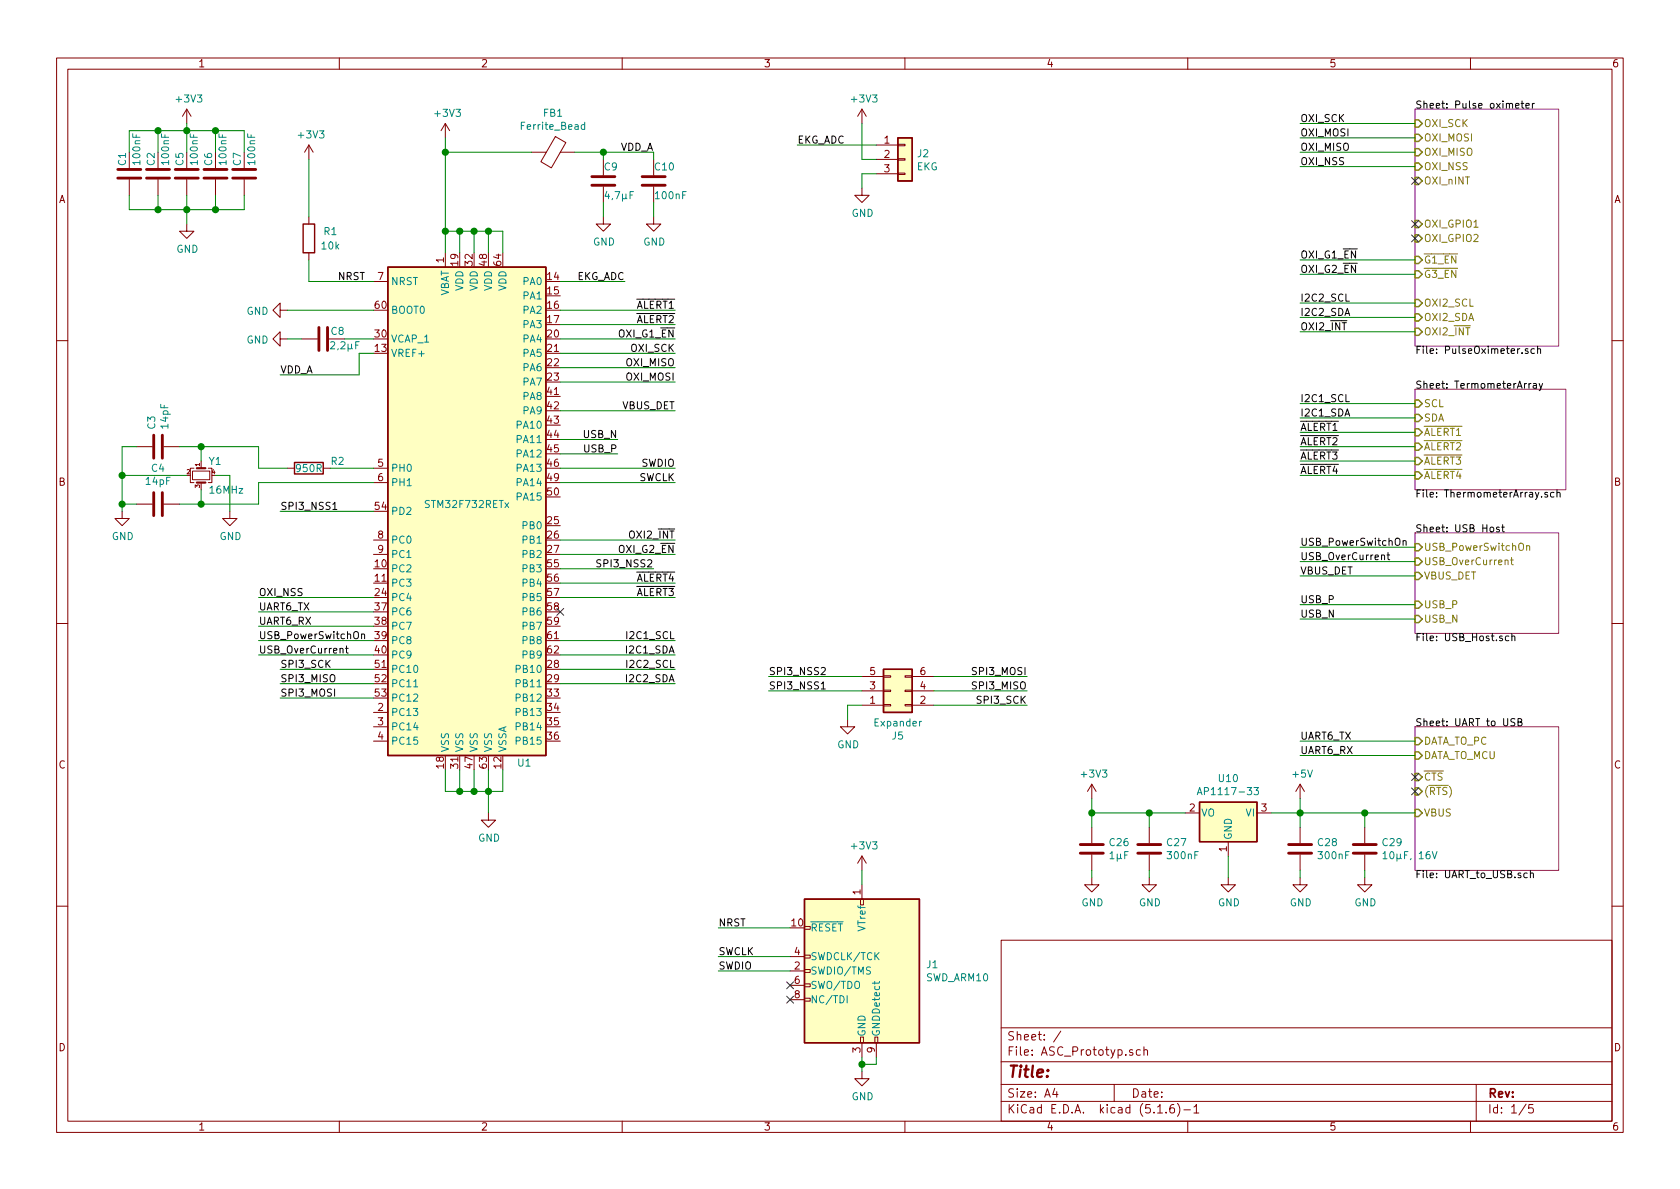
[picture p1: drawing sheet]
EESchema Schematic File Version 4
EELAYER 30 0
EELAYER END
$Descr A4 11693 8268
encoding utf-8
Sheet 1 5
Title ""
Date ""
Rev ""
Comp ""
Comment1 ""
Comment2 ""
Comment3 ""
Comment4 ""
$EndDescr
$Comp
L Device:Crystal_GND24_Small Y1
U 1 1
P 1400 3300
F 0 "Y1" V 1300 3350 50  0000 L CNN
F 1 "16MHz" V 1500 3350 50  0000 L CNN
F 2 "Crystal:Crystal_SMD_3225-4Pin_3.2x2.5mm" H 1400 3300 50  0001 C CNN
F 3 "~" H 1400 3300 50  0001 C CNN
	1    1400 3300
	0    1    1    0   
$EndComp
$Comp
L Device:C C3
U 1 1
P 1100 3100
F 0 "C3" H 1215 3146 50  0000 L CNN
F 1 "14pF" H 1215 3055 50  0000 L CNN
F 2 "Capacitor_SMD:C_0402_1005Metric" H 1138 2950 50  0001 C CNN
F 3 "~" H 1100 3100 50  0001 C CNN
	1    1100 3100
	0    -1   -1   0   
$EndComp
$Comp
L Device:C C4
U 1 1
P 1100 3500
F 0 "C4" V 848 3500 50  0000 C CNN
F 1 "14pF" V 939 3500 50  0000 C CNN
F 2 "Capacitor_SMD:C_0402_1005Metric" H 1138 3350 50  0001 C CNN
F 3 "~" H 1100 3500 50  0001 C CNN
	1    1100 3500
	0    1    1    0   
$EndComp
Wire Wire Line
	1250 3100 1400 3100
Wire Wire Line
	1400 3100 1400 3200
Wire Wire Line
	1250 3500 1400 3500
Wire Wire Line
	1400 3500 1400 3400
Wire Wire Line
	950  3100 850  3100
Wire Wire Line
	850  3100 850  3300
Wire Wire Line
	850  3500 950  3500
$Comp
L power:GND #PWR0101
U 1 1
P 850 3550
F 0 "#PWR0101" H 850 3300 50  0001 C CNN
F 1 "GND" H 855 3377 50  0000 C CNN
F 2 "" H 850 3550 50  0001 C CNN
F 3 "" H 850 3550 50  0001 C CNN
	1    850  3550
	1    0    0    -1  
$EndComp
Wire Wire Line
	850  3550 850  3500
Connection ~ 850  3500
$Comp
L power:GND #PWR0102
U 1 1
P 1600 3550
F 0 "#PWR0102" H 1600 3300 50  0001 C CNN
F 1 "GND" H 1605 3377 50  0000 C CNN
F 2 "" H 1600 3550 50  0001 C CNN
F 3 "" H 1600 3550 50  0001 C CNN
	1    1600 3550
	1    0    0    -1  
$EndComp
Wire Wire Line
	1600 3550 1600 3300
Wire Wire Line
	1600 3300 1500 3300
$Comp
L Device:R R2
U 1 1
P 2150 3250
F 0 "R2" V 2100 3450 50  0000 C CNN
F 1 "950R" V 2150 3250 50  0000 C CNN
F 2 "Resistor_SMD:R_0402_1005Metric" V 2080 3250 50  0001 C CNN
F 3 "~" H 2150 3250 50  0001 C CNN
	1    2150 3250
	0    1    1    0   
$EndComp
Wire Wire Line
	2300 3250 2600 3250
Wire Wire Line
	1800 3350 1800 3500
Wire Wire Line
	1800 3500 1400 3500
Wire Wire Line
	1800 3350 2600 3350
Connection ~ 1400 3500
Wire Wire Line
	2000 3250 1800 3250
Wire Wire Line
	1800 3250 1800 3100
Wire Wire Line
	1800 3100 1400 3100
Connection ~ 1400 3100
$Comp
L Device:C C8
U 1 1
P 2250 2350
F 0 "C8" V 2300 2250 50  0000 C CNN
F 1 "2,2µF" V 2200 2200 50  0000 C CNN
F 2 "Capacitor_SMD:C_0603_1608Metric" H 2288 2200 50  0001 C CNN
F 3 "~" H 2250 2350 50  0001 C CNN
	1    2250 2350
	0    -1   -1   0   
$EndComp
Wire Wire Line
	2400 2350 2600 2350
$Comp
L power:GND #PWR0103
U 1 1
P 2000 2350
F 0 "#PWR0103" H 2000 2100 50  0001 C CNN
F 1 "GND" V 2005 2222 50  0000 R CNN
F 2 "" H 2000 2350 50  0001 C CNN
F 3 "" H 2000 2350 50  0001 C CNN
	1    2000 2350
	0    1    1    0   
$EndComp
Wire Wire Line
	2000 2350 2100 2350
Wire Wire Line
	2600 2150 2000 2150
$Comp
L power:GND #PWR0104
U 1 1
P 2000 2150
F 0 "#PWR0104" H 2000 1900 50  0001 C CNN
F 1 "GND" V 2005 2022 50  0000 R CNN
F 2 "" H 2000 2150 50  0001 C CNN
F 3 "" H 2000 2150 50  0001 C CNN
	1    2000 2150
	0    1    1    0   
$EndComp
$Comp
L Device:R R1
U 1 1
P 2150 1650
F 0 "R1" H 2300 1700 50  0000 C CNN
F 1 "10k" H 2300 1600 50  0000 C CNN
F 2 "Resistor_SMD:R_0402_1005Metric" V 2080 1650 50  0001 C CNN
F 3 "~" H 2150 1650 50  0001 C CNN
	1    2150 1650
	1    0    0    -1  
$EndComp
Wire Wire Line
	2150 1800 2150 1950
Wire Wire Line
	2150 1950 2600 1950
Text Label 2350 1950 0    50   ~ 0
NRST
Wire Wire Line
	3400 1750 3400 1600
Wire Wire Line
	3400 1600 3300 1600
Wire Wire Line
	3100 1600 3100 1750
Wire Wire Line
	3200 1750 3200 1600
Connection ~ 3200 1600
Wire Wire Line
	3200 1600 3100 1600
Wire Wire Line
	3300 1750 3300 1600
Connection ~ 3300 1600
Wire Wire Line
	3300 1600 3200 1600
Wire Wire Line
	3100 5350 3100 5500
Wire Wire Line
	3100 5500 3200 5500
Wire Wire Line
	3500 5500 3500 5350
Wire Wire Line
	3400 5350 3400 5500
Connection ~ 3400 5500
Wire Wire Line
	3400 5500 3500 5500
Wire Wire Line
	3300 5350 3300 5500
Connection ~ 3300 5500
Wire Wire Line
	3300 5500 3400 5500
Wire Wire Line
	3200 5350 3200 5500
Connection ~ 3200 5500
Wire Wire Line
	3200 5500 3300 5500
$Comp
L power:GND #PWR0105
U 1 1
P 3400 5650
F 0 "#PWR0105" H 3400 5400 50  0001 C CNN
F 1 "GND" H 3405 5477 50  0000 C CNN
F 2 "" H 3400 5650 50  0001 C CNN
F 3 "" H 3400 5650 50  0001 C CNN
	1    3400 5650
	1    0    0    -1  
$EndComp
Wire Wire Line
	3400 5650 3400 5500
Wire Wire Line
	3500 1750 3500 1600
Wire Wire Line
	3500 1600 3400 1600
Connection ~ 3400 1600
Wire Wire Line
	2600 2450 2500 2450
Wire Wire Line
	2500 2450 2500 2600
Wire Wire Line
	2500 2600 1950 2600
Text Label 1950 2600 0    50   ~ 0
VDD_A
$Comp
L power:+3V3 #PWR0106
U 1 1
P 3100 950
F 0 "#PWR0106" H 3100 800 50  0001 C CNN
F 1 "+3V3" H 3115 1123 50  0000 C CNN
F 2 "" H 3100 950 50  0001 C CNN
F 3 "" H 3100 950 50  0001 C CNN
	1    3100 950 
	1    0    0    -1  
$EndComp
Wire Wire Line
	3100 950  3100 1050
Connection ~ 3100 1600
$Comp
L Connector_Generic:Conn_01x03 J2
U 1 1
P 6300 1100
F 0 "J2" H 6380 1142 50  0000 L CNN
F 1 "EKG" H 6380 1051 50  0000 L CNN
F 2 "Connector_PinHeader_2.54mm:PinHeader_1x03_P2.54mm_Vertical" H 6300 1100 50  0001 C CNN
F 3 "~" H 6300 1100 50  0001 C CNN
	1    6300 1100
	1    0    0    -1  
$EndComp
$Comp
L power:GND #PWR0107
U 1 1
P 6000 1300
F 0 "#PWR0107" H 6000 1050 50  0001 C CNN
F 1 "GND" H 6005 1127 50  0000 C CNN
F 2 "" H 6000 1300 50  0001 C CNN
F 3 "" H 6000 1300 50  0001 C CNN
	1    6000 1300
	1    0    0    -1  
$EndComp
Wire Wire Line
	6000 1300 6000 1200
Wire Wire Line
	6000 1200 6100 1200
Wire Wire Line
	6100 1100 6000 1100
Wire Wire Line
	6000 1100 6000 850 
$Comp
L power:+3V3 #PWR0108
U 1 1
P 6000 850
F 0 "#PWR0108" H 6000 700 50  0001 C CNN
F 1 "+3V3" H 6015 1023 50  0000 C CNN
F 2 "" H 6000 850 50  0001 C CNN
F 3 "" H 6000 850 50  0001 C CNN
	1    6000 850 
	1    0    0    -1  
$EndComp
Wire Wire Line
	6100 1000 5550 1000
Text Label 5550 1000 0    50   ~ 0
EKG_ADC
Text Label 4350 1950 2    50   ~ 0
EKG_ADC
Text Label 4300 3150 2    50   ~ 0
USB_P
Text Label 4300 3050 2    50   ~ 0
USB_N
Text Label 4550 1050 2    50   ~ 0
VDD_A
$Comp
L Device:Ferrite_Bead FB1
U 1 1
P 3850 1050
F 0 "FB1" V 3576 1050 50  0000 C CNN
F 1 "Ferrite_Bead" V 3667 1050 50  0000 C CNN
F 2 "Inductor_SMD:L_0603_1608Metric" V 3780 1050 50  0001 C CNN
F 3 "~" H 3850 1050 50  0001 C CNN
	1    3850 1050
	0    1    1    0   
$EndComp
Wire Wire Line
	3700 1050 3100 1050
Connection ~ 3100 1050
Wire Wire Line
	3100 1050 3100 1600
$Comp
L Device:C C9
U 1 1
P 4200 1250
F 0 "C9" H 4200 1350 50  0000 L CNN
F 1 "4,7µF" H 4200 1150 50  0000 L CNN
F 2 "Capacitor_SMD:C_0603_1608Metric" H 4238 1100 50  0001 C CNN
F 3 "~" H 4200 1250 50  0001 C CNN
	1    4200 1250
	1    0    0    -1  
$EndComp
$Comp
L Device:C C10
U 1 1
P 4550 1250
F 0 "C10" H 4550 1350 50  0000 L CNN
F 1 "100nF" H 4550 1150 50  0000 L CNN
F 2 "Capacitor_SMD:C_0603_1608Metric" H 4588 1100 50  0001 C CNN
F 3 "~" H 4550 1250 50  0001 C CNN
	1    4550 1250
	1    0    0    -1  
$EndComp
Wire Wire Line
	4000 1050 4200 1050
Wire Wire Line
	4550 1050 4550 1100
Wire Wire Line
	4200 1100 4200 1050
Connection ~ 4200 1050
Wire Wire Line
	4200 1050 4550 1050
$Comp
L power:GND #PWR0109
U 1 1
P 4200 1500
F 0 "#PWR0109" H 4200 1250 50  0001 C CNN
F 1 "GND" H 4205 1327 50  0000 C CNN
F 2 "" H 4200 1500 50  0001 C CNN
F 3 "" H 4200 1500 50  0001 C CNN
	1    4200 1500
	1    0    0    -1  
$EndComp
$Comp
L power:GND #PWR0110
U 1 1
P 4550 1500
F 0 "#PWR0110" H 4550 1250 50  0001 C CNN
F 1 "GND" H 4555 1327 50  0000 C CNN
F 2 "" H 4550 1500 50  0001 C CNN
F 3 "" H 4550 1500 50  0001 C CNN
	1    4550 1500
	1    0    0    -1  
$EndComp
Wire Wire Line
	4550 1500 4550 1400
Wire Wire Line
	4200 1400 4200 1500
$Comp
L power:+3V3 #PWR0111
U 1 1
P 2150 1100
F 0 "#PWR0111" H 2150 950 50  0001 C CNN
F 1 "+3V3" H 2165 1273 50  0000 C CNN
F 2 "" H 2150 1100 50  0001 C CNN
F 3 "" H 2150 1100 50  0001 C CNN
	1    2150 1100
	1    0    0    -1  
$EndComp
Wire Wire Line
	2150 1100 2150 1500
$Comp
L Device:C C1
U 1 1
P 900 1200
F 0 "C1" V 850 1250 50  0000 L CNN
F 1 "100nF" V 950 1250 50  0000 L CNN
F 2 "Capacitor_SMD:C_0402_1005Metric" H 938 1050 50  0001 C CNN
F 3 "~" H 900 1200 50  0001 C CNN
	1    900  1200
	1    0    0    -1  
$EndComp
$Comp
L Device:C C2
U 1 1
P 1100 1200
F 0 "C2" V 1050 1250 50  0000 L CNN
F 1 "100nF" V 1150 1250 50  0000 L CNN
F 2 "Capacitor_SMD:C_0402_1005Metric" H 1138 1050 50  0001 C CNN
F 3 "~" H 1100 1200 50  0001 C CNN
	1    1100 1200
	1    0    0    -1  
$EndComp
$Comp
L Device:C C5
U 1 1
P 1300 1200
F 0 "C5" V 1250 1250 50  0000 L CNN
F 1 "100nF" V 1350 1250 50  0000 L CNN
F 2 "Capacitor_SMD:C_0402_1005Metric" H 1338 1050 50  0001 C CNN
F 3 "~" H 1300 1200 50  0001 C CNN
	1    1300 1200
	1    0    0    -1  
$EndComp
$Comp
L Device:C C6
U 1 1
P 1500 1200
F 0 "C6" V 1450 1250 50  0000 L CNN
F 1 "100nF" V 1550 1250 50  0000 L CNN
F 2 "Capacitor_SMD:C_0402_1005Metric" H 1538 1050 50  0001 C CNN
F 3 "~" H 1500 1200 50  0001 C CNN
	1    1500 1200
	1    0    0    -1  
$EndComp
$Comp
L Device:C C7
U 1 1
P 1700 1200
F 0 "C7" V 1650 1250 50  0000 L CNN
F 1 "100nF" V 1750 1250 50  0000 L CNN
F 2 "Capacitor_SMD:C_0402_1005Metric" H 1738 1050 50  0001 C CNN
F 3 "~" H 1700 1200 50  0001 C CNN
	1    1700 1200
	1    0    0    -1  
$EndComp
Wire Wire Line
	900  1350 900  1450
Wire Wire Line
	1700 1450 1700 1350
Wire Wire Line
	900  1450 1100 1450
Wire Wire Line
	1500 1350 1500 1450
Connection ~ 1500 1450
Wire Wire Line
	1500 1450 1700 1450
Wire Wire Line
	1300 1350 1300 1450
Connection ~ 1300 1450
Wire Wire Line
	1300 1450 1500 1450
Wire Wire Line
	1100 1350 1100 1450
Connection ~ 1100 1450
Wire Wire Line
	1100 1450 1300 1450
Wire Wire Line
	900  1050 900  900 
Wire Wire Line
	900  900  1100 900 
Wire Wire Line
	1700 900  1700 1050
Wire Wire Line
	1500 1050 1500 900 
Connection ~ 1500 900 
Wire Wire Line
	1500 900  1700 900 
Wire Wire Line
	1300 1050 1300 900 
Connection ~ 1300 900 
Wire Wire Line
	1300 900  1500 900 
Wire Wire Line
	1100 1050 1100 900 
Connection ~ 1100 900 
Wire Wire Line
	1100 900  1300 900 
$Comp
L power:+3V3 #PWR0112
U 1 1
P 1300 850
F 0 "#PWR0112" H 1300 700 50  0001 C CNN
F 1 "+3V3" H 1315 1023 50  0000 C CNN
F 2 "" H 1300 850 50  0001 C CNN
F 3 "" H 1300 850 50  0001 C CNN
	1    1300 850 
	1    0    0    -1  
$EndComp
Wire Wire Line
	1300 850  1300 900 
$Comp
L power:GND #PWR0113
U 1 1
P 1300 1550
F 0 "#PWR0113" H 1300 1300 50  0001 C CNN
F 1 "GND" H 1305 1377 50  0000 C CNN
F 2 "" H 1300 1550 50  0001 C CNN
F 3 "" H 1300 1550 50  0001 C CNN
	1    1300 1550
	1    0    0    -1  
$EndComp
Wire Wire Line
	1300 1550 1300 1450
$Comp
L Connector:Conn_ARM_JTAG_SWD_10 J1
U 1 1
P 6000 6750
F 0 "J1" H 5556 6796 50  0000 R CNN
F 1 "SWD_ARM10" H 5556 6705 50  0000 R CNN
F 2 "CustomFootprints:SWD_ARM10" H 6000 6750 50  0001 C CNN
F 3 "http://infocenter.arm.com/help/topic/com.arm.doc.ddi0314h/DDI0314H_coresight_components_trm.pdf" V 5650 5500 50  0001 C CNN
	1    6000 6750
	-1   0    0    -1  
$EndComp
$Sheet
S 9850 750  1000 1650
U 60A8B212
F0 "Pulse oximeter" 50
F1 "PulseOximeter.sch" 50
F2 "OXI_nINT" I L 9850 1250 50 
F3 "OXI_SCK" I L 9850 850 50 
F4 "OXI_MOSI" I L 9850 950 50 
F5 "OXI_MISO" I L 9850 1050 50 
F6 "OXI_GPIO1" I L 9850 1550 50 
F7 "OXI_GPIO2" I L 9850 1650 50 
F8 "OXI_NSS" I L 9850 1150 50 
F9 "~G1_EN" I L 9850 1800 50 
F10 "OXI2_SCL" I L 9850 2100 50 
F11 "OXI2_SDA" I L 9850 2200 50 
F12 "OXI2_~INT" I L 9850 2300 50 
F13 "~G3_EN" I L 9850 1900 50 
$EndSheet
Wire Wire Line
	3900 3050 4300 3050
Wire Wire Line
	4300 3150 3900 3150
Text Label 9050 4200 0    50   ~ 0
USB_P
Text Label 9050 4300 0    50   ~ 0
USB_N
Wire Wire Line
	9850 4300 9050 4300
Wire Wire Line
	9050 4200 9850 4200
Text Label 9050 4000 0    50   ~ 0
VBUS_DET
Wire Wire Line
	9050 4000 9850 4000
Wire Wire Line
	9850 3800 9050 3800
Wire Wire Line
	9850 3900 9050 3900
Text Label 9050 3800 0    50   ~ 0
USB_PowerSwitchOn
Text Label 9050 3900 0    50   ~ 0
USB_OverCurrent
Text Label 4700 2850 2    50   ~ 0
VBUS_DET
Wire Wire Line
	4700 2850 3900 2850
Wire Wire Line
	2600 4550 1800 4550
Wire Wire Line
	2600 4450 1800 4450
Text Label 1800 4450 0    50   ~ 0
USB_PowerSwitchOn
Text Label 1800 4550 0    50   ~ 0
USB_OverCurrent
Wire Wire Line
	4350 1950 3900 1950
Wire Wire Line
	9850 850  9050 850 
Wire Wire Line
	9850 950  9050 950 
Wire Wire Line
	9850 1050 9050 1050
Wire Wire Line
	9850 1150 9050 1150
Text Label 9050 850  0    50   ~ 0
OXI_SCK
Text Label 9050 950  0    50   ~ 0
OXI_MOSI
Text Label 9050 1050 0    50   ~ 0
OXI_MISO
Text Label 9050 1150 0    50   ~ 0
OXI_NSS
Wire Wire Line
	3900 2450 4700 2450
Wire Wire Line
	3900 2650 4700 2650
Wire Wire Line
	3900 2550 4700 2550
Wire Wire Line
	2600 4150 1800 4150
Text Label 4700 2450 2    50   ~ 0
OXI_SCK
Text Label 4700 2650 2    50   ~ 0
OXI_MOSI
Text Label 4700 2550 2    50   ~ 0
OXI_MISO
Text Label 1800 4150 0    50   ~ 0
OXI_NSS
$Comp
L MCU_ST_STM32F7:STM32F732RETx U1
U 1 1
P 3300 3550
F 0 "U1" H 3650 1800 50  0000 C CNN
F 1 "STM32F732RETx" H 3250 3600 50  0000 C CNN
F 2 "Package_QFP:LQFP-64_10x10mm_P0.5mm" H 2700 1850 50  0001 R CNN
F 3 "http://www.st.com/st-web-ui/static/active/en/resource/technical/document/datasheet/DM00330507.pdf" H 3300 3550 50  0001 C CNN
	1    3300 3550
	1    0    0    -1  
$EndComp
Wire Wire Line
	3900 3250 4700 3250
Text Label 4700 3250 2    50   ~ 0
SWDIO
Wire Wire Line
	3900 3350 4700 3350
Text Label 4700 3350 2    50   ~ 0
SWCLK
Wire Wire Line
	5500 6750 5000 6750
Text Label 5000 6750 0    50   ~ 0
SWDIO
Wire Wire Line
	5500 6650 5000 6650
Text Label 5000 6650 0    50   ~ 0
SWCLK
Text Label 5000 6450 0    50   ~ 0
NRST
Wire Wire Line
	5000 6450 5500 6450
NoConn ~ 5500 6850
NoConn ~ 5500 6950
$Comp
L power:GND #PWR0114
U 1 1
P 6000 7450
F 0 "#PWR0114" H 6000 7200 50  0001 C CNN
F 1 "GND" H 6005 7277 50  0000 C CNN
F 2 "" H 6000 7450 50  0001 C CNN
F 3 "" H 6000 7450 50  0001 C CNN
	1    6000 7450
	1    0    0    -1  
$EndComp
Wire Wire Line
	6000 7350 6000 7400
Wire Wire Line
	6100 7350 6100 7400
Wire Wire Line
	6100 7400 6000 7400
Connection ~ 6000 7400
Wire Wire Line
	6000 7400 6000 7450
$Comp
L power:+3V3 #PWR0115
U 1 1
P 6000 6050
F 0 "#PWR0115" H 6000 5900 50  0001 C CNN
F 1 "+3V3" H 6015 6223 50  0000 C CNN
F 2 "" H 6000 6050 50  0001 C CNN
F 3 "" H 6000 6050 50  0001 C CNN
	1    6000 6050
	1    0    0    -1  
$EndComp
Wire Wire Line
	6000 6050 6000 6150
Wire Wire Line
	1300 3300 850  3300
Connection ~ 850  3300
Wire Wire Line
	850  3300 850  3500
Wire Wire Line
	3900 2150 4700 2150
Wire Wire Line
	3900 4450 4700 4450
Wire Wire Line
	3900 4550 4700 4550
Text Label 4700 4450 2    50   ~ 0
I2C1_SCL
Text Label 4700 4550 2    50   ~ 0
I2C1_SDA
Text Label 4700 2150 2    50   ~ 0
~ALERT1
Text Label 4700 2250 2    50   ~ 0
~ALERT2
Wire Wire Line
	9850 3000 9050 3000
Wire Wire Line
	9850 3100 9050 3100
Wire Wire Line
	9850 2800 9050 2800
Wire Wire Line
	9850 2900 9050 2900
Text Label 9050 3000 0    50   ~ 0
~ALERT1
Text Label 9050 3100 0    50   ~ 0
~ALERT2
$Sheet
S 9850 2700 1050 700 
U 60BCD5B5
F0 "TermometerArray" 50
F1 "ThermometerArray.sch" 50
F2 "~ALERT1" I L 9850 3000 50 
F3 "~ALERT2" I L 9850 3100 50 
F4 "SCL" I L 9850 2800 50 
F5 "SDA" I L 9850 2900 50 
F6 "~ALERT3" I L 9850 3200 50 
F7 "~ALERT4" I L 9850 3300 50 
$EndSheet
NoConn ~ 9850 1250
NoConn ~ 9850 1550
NoConn ~ 9850 1650
NoConn ~ 3900 4250
$Sheet
S 9850 3700 1000 700 
U 60A6D860
F0 "USB Host" 50
F1 "USB_Host.sch" 50
F2 "USB_PowerSwitchOn" I L 9850 3800 50 
F3 "USB_OverCurrent" I L 9850 3900 50 
F4 "VBUS_DET" I L 9850 4000 50 
F5 "USB_P" I L 9850 4200 50 
F6 "USB_N" I L 9850 4300 50 
$EndSheet
$Sheet
S 9850 5050 1000 1000
U 60C6BAAF
F0 "UART to USB" 50
F1 "UART_to_USB.sch" 50
F2 "DATA_TO_PC" I L 9850 5150 50 
F3 "DATA_TO_MCU" I L 9850 5250 50 
F4 "(~RTS~)" I L 9850 5500 50 
F5 "~CTS" I L 9850 5400 50 
F6 "VBUS" I L 9850 5650 50 
$EndSheet
Wire Wire Line
	2600 4250 1800 4250
Wire Wire Line
	2600 4350 1800 4350
Text Label 1800 4250 0    50   ~ 0
UART6_TX
Text Label 1800 4350 0    50   ~ 0
UART6_RX
Wire Wire Line
	9850 5150 9050 5150
Wire Wire Line
	9850 5250 9050 5250
NoConn ~ 9850 5400
NoConn ~ 9850 5500
Wire Wire Line
	9850 1800 9050 1800
Wire Wire Line
	9850 1900 9050 1900
Text Label 9050 1800 0    50   ~ 0
OXI_G1_~EN
Text Label 9050 1900 0    50   ~ 0
OXI_G2_~EN
Wire Wire Line
	3900 2350 4700 2350
Wire Wire Line
	3900 3850 4700 3850
Text Label 9050 2800 0    50   ~ 0
I2C1_SCL
Text Label 9050 2900 0    50   ~ 0
I2C1_SDA
Wire Wire Line
	9850 3200 9050 3200
Wire Wire Line
	9850 3300 9050 3300
Text Label 9050 3200 0    50   ~ 0
~ALERT3
Text Label 9050 3300 0    50   ~ 0
~ALERT4
Wire Wire Line
	3900 4150 4700 4150
Wire Wire Line
	3900 4050 4700 4050
Text Label 4700 4150 2    50   ~ 0
~ALERT3
Text Label 4700 4050 2    50   ~ 0
~ALERT4
$Comp
L Device:C C29
U 1 1
P 9500 5900
F 0 "C29" H 9615 5946 50  0000 L CNN
F 1 "10µF, 16V" H 9615 5855 50  0000 L CNN
F 2 "Capacitor_SMD:C_1210_3225Metric" H 9538 5750 50  0001 C CNN
F 3 "~" H 9500 5900 50  0001 C CNN
	1    9500 5900
	1    0    0    -1  
$EndComp
$Comp
L Device:C C28
U 1 1
P 9050 5900
F 0 "C28" H 9165 5946 50  0000 L CNN
F 1 "300nF" H 9165 5855 50  0000 L CNN
F 2 "Capacitor_SMD:C_0603_1608Metric" H 9088 5750 50  0001 C CNN
F 3 "~" H 9050 5900 50  0001 C CNN
	1    9050 5900
	1    0    0    -1  
$EndComp
Wire Wire Line
	9850 5650 9500 5650
Wire Wire Line
	9500 5650 9500 5750
Wire Wire Line
	9050 5750 9050 5650
Wire Wire Line
	9050 5650 9500 5650
Connection ~ 9500 5650
Wire Wire Line
	8000 5650 8250 5650
Connection ~ 8000 5650
$Comp
L power:GND #PWR0155
U 1 1
P 9050 6100
F 0 "#PWR0155" H 9050 5850 50  0001 C CNN
F 1 "GND" H 9055 5927 50  0000 C CNN
F 2 "" H 9050 6100 50  0001 C CNN
F 3 "" H 9050 6100 50  0001 C CNN
	1    9050 6100
	1    0    0    -1  
$EndComp
Wire Wire Line
	9050 6100 9050 6050
$Comp
L power:GND #PWR0156
U 1 1
P 9500 6100
F 0 "#PWR0156" H 9500 5850 50  0001 C CNN
F 1 "GND" H 9505 5927 50  0000 C CNN
F 2 "" H 9500 6100 50  0001 C CNN
F 3 "" H 9500 6100 50  0001 C CNN
	1    9500 6100
	1    0    0    -1  
$EndComp
Wire Wire Line
	9500 6100 9500 6050
$Comp
L Regulator_Linear:AP1117-33 U10
U 1 1
P 8550 5650
F 0 "U10" H 8550 5892 50  0000 C CNN
F 1 "AP1117-33" H 8550 5801 50  0000 C CNN
F 2 "Package_TO_SOT_SMD:SOT-223-3_TabPin2" H 8550 5850 50  0001 C CNN
F 3 "http://www.diodes.com/datasheets/AP1117.pdf" H 8650 5400 50  0001 C CNN
	1    8550 5650
	-1   0    0    -1  
$EndComp
Wire Wire Line
	8850 5650 9050 5650
Connection ~ 9050 5650
$Comp
L power:GND #PWR0157
U 1 1
P 8550 6100
F 0 "#PWR0157" H 8550 5850 50  0001 C CNN
F 1 "GND" H 8555 5927 50  0000 C CNN
F 2 "" H 8550 6100 50  0001 C CNN
F 3 "" H 8550 6100 50  0001 C CNN
	1    8550 6100
	1    0    0    -1  
$EndComp
Wire Wire Line
	8550 6100 8550 5950
Wire Wire Line
	8000 6100 8000 6050
Wire Wire Line
	8000 5750 8000 5650
$Comp
L power:GND #PWR0158
U 1 1
P 8000 6100
F 0 "#PWR0158" H 8000 5850 50  0001 C CNN
F 1 "GND" H 8005 5927 50  0000 C CNN
F 2 "" H 8000 6100 50  0001 C CNN
F 3 "" H 8000 6100 50  0001 C CNN
	1    8000 6100
	1    0    0    -1  
$EndComp
Wire Wire Line
	7600 6100 7600 6050
$Comp
L power:GND #PWR0159
U 1 1
P 7600 6100
F 0 "#PWR0159" H 7600 5850 50  0001 C CNN
F 1 "GND" H 7605 5927 50  0000 C CNN
F 2 "" H 7600 6100 50  0001 C CNN
F 3 "" H 7600 6100 50  0001 C CNN
	1    7600 6100
	1    0    0    -1  
$EndComp
Wire Wire Line
	7600 5650 8000 5650
Wire Wire Line
	7600 5750 7600 5650
$Comp
L Device:C C26
U 1 1
P 7600 5900
F 0 "C26" H 7715 5946 50  0000 L CNN
F 1 "1µF" H 7715 5855 50  0000 L CNN
F 2 "Capacitor_SMD:C_0603_1608Metric" H 7638 5750 50  0001 C CNN
F 3 "~" H 7600 5900 50  0001 C CNN
	1    7600 5900
	1    0    0    -1  
$EndComp
$Comp
L Device:C C27
U 1 1
P 8000 5900
F 0 "C27" H 8115 5946 50  0000 L CNN
F 1 "300nF" H 8115 5855 50  0000 L CNN
F 2 "Capacitor_SMD:C_0603_1608Metric" H 8038 5750 50  0001 C CNN
F 3 "~" H 8000 5900 50  0001 C CNN
	1    8000 5900
	1    0    0    -1  
$EndComp
$Comp
L power:+3V3 #PWR0160
U 1 1
P 7600 5550
F 0 "#PWR0160" H 7600 5400 50  0001 C CNN
F 1 "+3V3" H 7615 5723 50  0000 C CNN
F 2 "" H 7600 5550 50  0001 C CNN
F 3 "" H 7600 5550 50  0001 C CNN
	1    7600 5550
	1    0    0    -1  
$EndComp
Wire Wire Line
	7600 5550 7600 5650
Connection ~ 7600 5650
Wire Wire Line
	9050 5550 9050 5650
$Comp
L power:+5V #PWR0161
U 1 1
P 9050 5550
F 0 "#PWR0161" H 9050 5400 50  0001 C CNN
F 1 "+5V" H 9065 5723 50  0000 C CNN
F 2 "" H 9050 5550 50  0001 C CNN
F 3 "" H 9050 5550 50  0001 C CNN
	1    9050 5550
	1    0    0    -1  
$EndComp
Text Label 4700 2350 2    50   ~ 0
OXI_G1_~EN
Text Label 4700 3850 2    50   ~ 0
OXI_G2_~EN
Wire Wire Line
	4700 2250 3900 2250
Text Label 9050 5150 0    50   ~ 0
UART6_TX
Text Label 9050 5250 0    50   ~ 0
UART6_RX
Wire Wire Line
	3900 4650 4700 4650
Wire Wire Line
	3900 4750 4700 4750
Text Label 4700 4650 2    50   ~ 0
I2C2_SCL
Text Label 4700 4750 2    50   ~ 0
I2C2_SDA
Wire Wire Line
	3900 3750 4700 3750
Text Label 4700 3750 2    50   ~ 0
OXI2_~INT
Wire Wire Line
	9850 2100 9050 2100
Wire Wire Line
	9850 2200 9050 2200
Text Label 9050 2100 0    50   ~ 0
I2C2_SCL
Text Label 9050 2200 0    50   ~ 0
I2C2_SDA
Wire Wire Line
	9850 2300 9050 2300
Text Label 9050 2300 0    50   ~ 0
OXI2_~INT
Wire Wire Line
	2600 4650 1950 4650
Wire Wire Line
	2600 4750 1950 4750
Wire Wire Line
	2600 4850 1950 4850
Wire Wire Line
	2600 3550 1950 3550
Text Label 1950 3550 0    50   ~ 0
SPI3_NSS1
Text Label 1950 4650 0    50   ~ 0
SPI3_SCK
Text Label 1950 4750 0    50   ~ 0
SPI3_MISO
Text Label 1950 4850 0    50   ~ 0
SPI3_MOSI
Wire Wire Line
	3900 3950 4550 3950
Text Label 4550 3950 2    50   ~ 0
SPI3_NSS2
Wire Wire Line
	6000 4800 5350 4800
Text Label 5350 4700 0    50   ~ 0
SPI3_NSS2
Wire Wire Line
	6500 4900 7150 4900
Wire Wire Line
	6500 4700 7150 4700
Wire Wire Line
	6500 4800 7150 4800
Text Label 7150 4900 2    50   ~ 0
SPI3_SCK
Text Label 7150 4800 2    50   ~ 0
SPI3_MISO
Text Label 7150 4700 2    50   ~ 0
SPI3_MOSI
Wire Wire Line
	6000 4700 5350 4700
Text Label 5350 4800 0    50   ~ 0
SPI3_NSS1
$Comp
L Connector_Generic:Conn_02x03_Odd_Even J5
U 1 1
P 6200 4800
F 0 "J5" H 6250 5117 50  0000 C CNN
F 1 "Expander" H 6250 5026 50  0000 C CNN
F 2 "Connector_PinHeader_1.27mm:PinHeader_2x03_P1.27mm_Vertical_SMD" H 6200 4800 50  0001 C CNN
F 3 "~" H 6200 4800 50  0001 C CNN
	1    6200 4800
	1    0    0    1   
$EndComp
$Comp
L power:GND #PWR0176
U 1 1
P 5900 5000
F 0 "#PWR0176" H 5900 4750 50  0001 C CNN
F 1 "GND" H 5905 4827 50  0000 C CNN
F 2 "" H 5900 5000 50  0001 C CNN
F 3 "" H 5900 5000 50  0001 C CNN
	1    5900 5000
	1    0    0    -1  
$EndComp
Wire Wire Line
	5900 5000 5900 4900
Wire Wire Line
	5900 4900 6000 4900
$EndSCHEMATC
